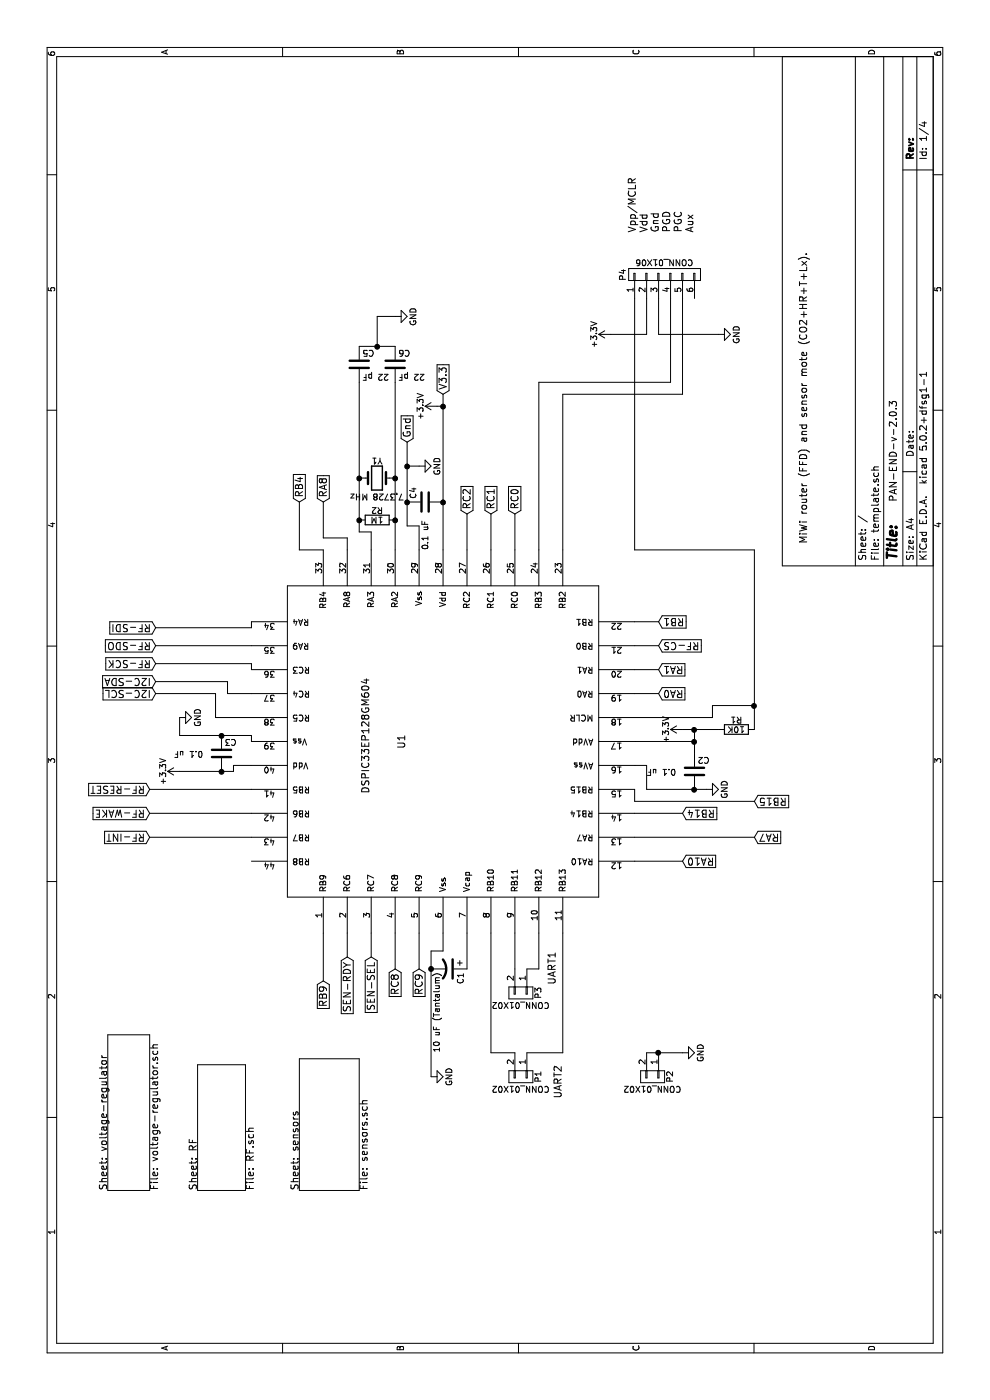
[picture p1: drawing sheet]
EESchema Schematic File Version 4
LIBS:template-cache
EELAYER 26 0
EELAYER END
$Descr A4 11693 8268
encoding utf-8
Sheet 1 4
Title ""
Date ""
Rev ""
Comp ""
Comment1 ""
Comment2 ""
Comment3 ""
Comment4 ""
$EndDescr
$Comp
L template-rescue:DSPIC33EP128GM604 U1
U 1 1
P 5700 3900
F 0 "U1" H 5500 4450 60  0000 C CNN
F 1 "DSPIC33EP128GM604" H 5550 4750 60  0000 C CNN
F 2 "Housings_QFP:TQFP-44_10x10mm_Pitch0.8mm" H 5700 3900 60  0001 C CNN
F 3 "" H 5700 3900 60  0000 C CNN
	1    5700 3900
	1    0    0    -1  
$EndComp
$Comp
L template-rescue:CP1 C1
U 1 1
P 3600 3750
F 0 "C1" H 3625 3850 50  0000 L CNN
F 1 "10 uF (Tantalum)" H 3625 3650 50  0000 L CNN
F 2 "Capacitors_THT:CP_Radial_Tantal_D4.5mm_P2.50mm" H 3600 3750 50  0001 C CNN
F 3 "" H 3600 3750 50  0000 C CNN
	1    3600 3750
	-1   0    0    1   
$EndComp
$Comp
L template-rescue:CONN_01X02 P3
U 1 1
P 3400 4350
F 0 "P3" H 3400 4500 50  0000 C CNN
F 1 "CONN_01X02" V 3500 4350 50  0000 C CNN
F 2 "Pin_Headers:Pin_Header_Straight_1x02_Pitch2.54mm" H 3400 4350 50  0001 C CNN
F 3 "" H 3400 4350 50  0000 C CNN
	1    3400 4350
	-1   0    0    1   
$EndComp
$Comp
L template-rescue:CONN_01X02 P1
U 1 1
P 2700 4350
F 0 "P1" H 2700 4500 50  0000 C CNN
F 1 "CONN_01X02" V 2800 4350 50  0000 C CNN
F 2 "Pin_Headers:Pin_Header_Straight_1x02_Pitch2.54mm" H 2700 4350 50  0001 C CNN
F 3 "" H 2700 4350 50  0000 C CNN
	1    2700 4350
	-1   0    0    1   
$EndComp
$Comp
L template-rescue:CONN_01X02 P2
U 1 1
P 2700 5450
F 0 "P2" H 2700 5600 50  0000 C CNN
F 1 "CONN_01X02" V 2800 5450 50  0000 C CNN
F 2 "Pin_Headers:Pin_Header_Straight_1x02_Pitch2.54mm" H 2700 5450 50  0001 C CNN
F 3 "" H 2700 5450 50  0000 C CNN
	1    2700 5450
	-1   0    0    1   
$EndComp
$Comp
L template-rescue:C C4
U 1 1
P 7500 3550
F 0 "C4" H 7525 3650 50  0000 L CNN
F 1 "0.1 uF" H 7100 3550 50  0000 L CNN
F 2 "Capacitors_THT:C_Rect_L4.0mm_W2.5mm_P2.50mm" H 7538 3400 50  0001 C CNN
F 3 "" H 7500 3550 50  0000 C CNN
	1    7500 3550
	1    0    0    -1  
$EndComp
Text GLabel 8000 3400 2    60   Input ~ 0
Gnd
Text GLabel 8400 3700 2    60   Input ~ 0
V3.3
$Comp
L template-rescue:GND #PWR01
U 1 1
P 7800 3500
F 0 "#PWR01" H 7800 3250 50  0001 C CNN
F 1 "GND" H 7800 3350 50  0000 C CNN
F 2 "" H 7800 3500 50  0000 C CNN
F 3 "" H 7800 3500 50  0000 C CNN
	1    7800 3500
	1    0    0    -1  
$EndComp
$Comp
L template-rescue:+3.3V #PWR02
U 1 1
P 8300 3650
F 0 "#PWR02" H 8300 3500 50  0001 C CNN
F 1 "+3.3V" H 8300 3790 50  0000 C CNN
F 2 "" H 8300 3650 50  0000 C CNN
F 3 "" H 8300 3650 50  0000 C CNN
	1    8300 3650
	1    0    0    -1  
$EndComp
$Comp
L template-rescue:GND #PWR03
U 1 1
P 2900 5700
F 0 "#PWR03" H 2900 5450 50  0001 C CNN
F 1 "GND" H 2900 5550 50  0000 C CNN
F 2 "" H 2900 5700 50  0000 C CNN
F 3 "" H 2900 5700 50  0000 C CNN
	1    2900 5700
	1    0    0    -1  
$EndComp
$Comp
L template-rescue:R R2
U 1 1
P 7350 3150
F 0 "R2" V 7430 3150 50  0000 C CNN
F 1 "1M" V 7350 3150 50  0000 C CNN
F 2 "Resistors_THT:R_Box_L8.4mm_W2.5mm_P5.08mm" V 7280 3150 50  0001 C CNN
F 3 "" H 7350 3150 50  0000 C CNN
	1    7350 3150
	1    0    0    -1  
$EndComp
$Comp
L template-rescue:Crystal Y1
U 1 1
P 7700 3150
F 0 "Y1" H 7700 3300 50  0000 C CNN
F 1 "7.3728 MHz" H 7700 3000 50  0000 C CNN
F 2 "Crystals:Crystal_HC18-U_Vertical" H 7700 3150 50  0001 C CNN
F 3 "" H 7700 3150 50  0000 C CNN
	1    7700 3150
	0    1    1    0   
$EndComp
$Comp
L template-rescue:C C5
U 1 1
P 8650 3000
F 0 "C5" H 8675 3100 50  0000 L CNN
F 1 "22 pF" H 8675 2900 50  0000 L CNN
F 2 "Capacitors_THT:C_Rect_L4.0mm_W2.5mm_P2.50mm" H 8688 2850 50  0001 C CNN
F 3 "" H 8650 3000 50  0000 C CNN
	1    8650 3000
	0    1    1    0   
$EndComp
$Comp
L template-rescue:C C6
U 1 1
P 8650 3300
F 0 "C6" H 8675 3400 50  0000 L CNN
F 1 "22 pF" H 8675 3200 50  0000 L CNN
F 2 "Capacitors_THT:C_Rect_L4.0mm_W2.5mm_P2.50mm" H 8688 3150 50  0001 C CNN
F 3 "" H 8650 3300 50  0000 C CNN
	1    8650 3300
	0    1    1    0   
$EndComp
$Comp
L template-rescue:GND #PWR04
U 1 1
P 9050 3300
F 0 "#PWR04" H 9050 3050 50  0001 C CNN
F 1 "GND" H 9050 3150 50  0000 C CNN
F 2 "" H 9050 3300 50  0000 C CNN
F 3 "" H 9050 3300 50  0000 C CNN
	1    9050 3300
	1    0    0    -1  
$EndComp
$Comp
L template-rescue:CONN_01X06 P4
U 1 1
P 9400 5550
F 0 "P4" H 9400 5900 50  0000 C CNN
F 1 "CONN_01X06" V 9500 5550 50  0000 C CNN
F 2 "Pin_Headers:Pin_Header_Straight_1x06_Pitch2.54mm" H 9400 5550 50  0001 C CNN
F 3 "" H 9400 5550 50  0000 C CNN
	1    9400 5550
	1    0    0    -1  
$EndComp
$Comp
L template-rescue:R R1
U 1 1
P 5600 6150
F 0 "R1" V 5680 6150 50  0000 C CNN
F 1 "10K" V 5600 6150 50  0000 C CNN
F 2 "Resistors_THT:R_Box_L8.4mm_W2.5mm_P5.08mm" V 5530 6150 50  0001 C CNN
F 3 "" H 5600 6150 50  0000 C CNN
	1    5600 6150
	1    0    0    -1  
$EndComp
$Comp
L template-rescue:C C2
U 1 1
P 5250 5800
F 0 "C2" H 5275 5900 50  0000 L CNN
F 1 "0.1 uF" H 4850 5800 50  0000 L CNN
F 2 "Capacitors_THT:C_Rect_L4.0mm_W2.5mm_P2.50mm" H 5288 5650 50  0001 C CNN
F 3 "" H 5250 5800 50  0000 C CNN
	1    5250 5800
	0    1    1    0   
$EndComp
$Comp
L template-rescue:+3.3V #PWR05
U 1 1
P 5600 5700
F 0 "#PWR05" H 5600 5550 50  0001 C CNN
F 1 "+3.3V" H 5600 5840 50  0000 C CNN
F 2 "" H 5600 5700 50  0000 C CNN
F 3 "" H 5600 5700 50  0000 C CNN
	1    5600 5700
	1    0    0    -1  
$EndComp
$Comp
L template-rescue:GND #PWR06
U 1 1
P 5100 5900
F 0 "#PWR06" H 5100 5650 50  0001 C CNN
F 1 "GND" H 5100 5750 50  0000 C CNN
F 2 "" H 5100 5900 50  0000 C CNN
F 3 "" H 5100 5900 50  0000 C CNN
	1    5100 5900
	1    0    0    -1  
$EndComp
$Comp
L template-rescue:C C3
U 1 1
P 5400 1850
F 0 "C3" H 5425 1950 50  0000 L CNN
F 1 "0.1 uF" H 5000 1850 50  0000 L CNN
F 2 "Capacitors_THT:C_Rect_L4.0mm_W2.5mm_P2.50mm" H 5438 1700 50  0001 C CNN
F 3 "" H 5400 1850 50  0000 C CNN
	1    5400 1850
	0    1    1    0   
$EndComp
$Comp
L template-rescue:+3.3V #PWR07
U 1 1
P 5250 1500
F 0 "#PWR07" H 5250 1350 50  0001 C CNN
F 1 "+3.3V" H 5250 1640 50  0000 C CNN
F 2 "" H 5250 1500 50  0000 C CNN
F 3 "" H 5250 1500 50  0000 C CNN
	1    5250 1500
	1    0    0    -1  
$EndComp
$Comp
L template-rescue:GND #PWR08
U 1 1
P 5700 1500
F 0 "#PWR08" H 5700 1250 50  0001 C CNN
F 1 "GND" H 5700 1350 50  0000 C CNN
F 2 "" H 5700 1500 50  0000 C CNN
F 3 "" H 5700 1500 50  0000 C CNN
	1    5700 1500
	1    0    0    -1  
$EndComp
$Comp
L template-rescue:+3.3V #PWR09
U 1 1
P 8900 5100
F 0 "#PWR09" H 8900 4950 50  0001 C CNN
F 1 "+3.3V" H 8900 5240 50  0000 C CNN
F 2 "" H 8900 5100 50  0000 C CNN
F 3 "" H 8900 5100 50  0000 C CNN
	1    8900 5100
	1    0    0    -1  
$EndComp
$Comp
L template-rescue:GND #PWR010
U 1 1
P 8900 6000
F 0 "#PWR010" H 8900 5750 50  0001 C CNN
F 1 "GND" H 8900 5850 50  0000 C CNN
F 2 "" H 8900 6000 50  0000 C CNN
F 3 "" H 8900 6000 50  0000 C CNN
	1    8900 6000
	1    0    0    -1  
$EndComp
Text Notes 3750 4650 2    60   ~ 0
UART1
Text Notes 2800 4700 2    60   ~ 0
UART2
Text GLabel 5900 1300 1    60   Input ~ 0
I2C-SCL
Text GLabel 6000 1300 1    60   Input ~ 0
I2C-SDA
Text GLabel 6150 1300 1    60   Input ~ 0
RF-SCK
Text GLabel 6300 1300 1    60   Input ~ 0
RF-SDO
Text GLabel 6450 1300 1    60   Input ~ 0
RF-SDI
Text GLabel 5100 1250 1    60   Input ~ 0
RF-RESET
Text GLabel 4900 1250 1    60   Input ~ 0
RF-WAKE
Text GLabel 4700 1250 1    60   Input ~ 0
RF-INT
$Sheet
S 1750 900  1300 350 
U 5B2FEE84
F0 "voltage-regulator" 60
F1 "voltage-regulator.sch" 60
$EndSheet
$Sheet
S 1750 1650 1050 400 
U 5B2FF2BD
F0 "RF" 60
F1 "RF.sch" 60
$EndSheet
Text GLabel 6300 5500 3    60   Input ~ 0
RF-CS
Text Notes 9750 5800 0    60   ~ 0
Vpp/MCLR\nVdd\nGnd\nPGD\nPGC\nAux
Text Notes 7150 6750 0    60   ~ 0
MiWi router (FFD) and sensor mote (CO2+HR+T+Lx).
$Sheet
S 1750 2500 1100 500 
U 5B2FFAD9
F0 "sensors" 60
F1 "sensors.sch" 60
$EndSheet
Text GLabel 3700 2900 0    60   Input ~ 0
SEN-RDY
Text GLabel 3700 3100 0    60   Input ~ 0
SEN-SEL
Wire Wire Line
	3900 3100 3700 3100
Wire Wire Line
	3900 2900 3700 2900
Wire Wire Line
	6300 5300 6300 5500
Wire Wire Line
	6450 2100 6500 2100
Wire Wire Line
	6450 1300 6450 2100
Wire Wire Line
	6300 1300 6300 2100
Wire Wire Line
	6150 2100 6100 2100
Wire Wire Line
	6150 1300 6150 2100
Wire Wire Line
	5100 2100 5100 1250
Wire Wire Line
	4900 1250 4900 2100
Wire Wire Line
	4700 2100 4700 1250
Wire Wire Line
	5900 1900 5900 2100
Wire Wire Line
	6000 1900 5900 1900
Wire Wire Line
	6000 1300 6000 1900
Wire Wire Line
	5900 1800 5900 1300
Wire Wire Line
	5700 1800 5900 1800
Wire Wire Line
	5700 2100 5700 1800
Wire Wire Line
	8400 4700 7100 4700
Wire Wire Line
	8400 5700 8400 4700
Wire Wire Line
	9200 5700 8400 5700
Wire Wire Line
	8500 4500 7100 4500
Wire Wire Line
	8500 5600 8500 4500
Wire Wire Line
	9200 5600 8500 5600
Wire Wire Line
	8900 5500 8900 6000
Wire Wire Line
	9200 5500 8900 5500
Wire Wire Line
	8900 5400 8900 5100
Wire Wire Line
	9200 5400 8900 5400
Connection ~ 5550 1850
Wire Wire Line
	5700 1500 5550 1500
Wire Wire Line
	5550 2100 5500 2100
Wire Wire Line
	5550 1500 5550 1850
Connection ~ 5250 1850
Wire Wire Line
	5250 1500 5250 1850
Wire Wire Line
	5250 1950 5300 1950
Wire Wire Line
	5300 1950 5300 2100
Connection ~ 5800 6300
Wire Wire Line
	5800 5950 5800 6300
Wire Wire Line
	5700 5950 5800 5950
Wire Wire Line
	5700 5300 5700 5950
Connection ~ 5100 5800
Wire Wire Line
	5100 5400 5100 5800
Wire Wire Line
	5300 5400 5100 5400
Wire Wire Line
	5300 5300 5300 5400
Connection ~ 5500 5800
Wire Wire Line
	5500 5300 5500 5800
Connection ~ 5600 5800
Wire Wire Line
	5400 5800 5500 5800
Wire Wire Line
	5600 5700 5600 5800
Wire Wire Line
	5600 6300 5800 6300
Wire Wire Line
	7100 6300 7100 5300
Wire Wire Line
	7100 5300 9200 5300
Connection ~ 8800 3150
Wire Wire Line
	9050 3150 8800 3150
Wire Wire Line
	9050 3300 9050 3150
Wire Wire Line
	8800 3000 8800 3150
Connection ~ 7700 3300
Connection ~ 7700 3000
Connection ~ 7350 3000
Wire Wire Line
	7250 3000 7350 3000
Wire Wire Line
	7250 3100 7250 3000
Wire Wire Line
	7100 3100 7250 3100
Connection ~ 7350 3300
Wire Wire Line
	7100 3300 7350 3300
Connection ~ 2900 5500
Wire Wire Line
	2900 5400 2900 5500
Connection ~ 8300 3700
Wire Wire Line
	8300 3700 8300 3650
Connection ~ 7500 3700
Connection ~ 7800 3400
Wire Wire Line
	7800 3400 7800 3500
Connection ~ 7500 3400
Wire Wire Line
	7100 3700 7500 3700
Wire Wire Line
	7300 3500 7100 3500
Wire Wire Line
	7300 3400 7300 3500
Wire Wire Line
	7300 3400 7500 3400
Wire Wire Line
	2700 3600 3600 3600
Wire Wire Line
	3750 3600 3750 3700
Wire Wire Line
	3750 3700 3900 3700
Wire Wire Line
	3900 3900 3600 3900
Wire Wire Line
	2900 4700 2900 4400
Wire Wire Line
	3900 4700 2900 4700
Wire Wire Line
	2900 4100 2900 4300
Wire Wire Line
	3900 4100 2900 4100
Wire Wire Line
	3600 4500 3600 4400
Wire Wire Line
	3900 4500 3600 4500
Wire Wire Line
	3900 4300 3600 4300
Text GLabel 3500 2700 0    60   Input ~ 0
RB9
Text GLabel 3600 3300 0    60   Input ~ 0
RC8
Text GLabel 3600 3500 0    60   Input ~ 0
RC9
Wire Wire Line
	3900 2700 3500 2700
Wire Wire Line
	3900 3300 3600 3300
Wire Wire Line
	3900 3500 3600 3500
Text GLabel 4500 5700 3    60   Input ~ 0
RA10
Text GLabel 5000 6300 3    60   Input ~ 0
RB15
Text GLabel 4900 5700 3    60   Input ~ 0
RB14
Text GLabel 4700 6300 3    60   Input ~ 0
RA7
Text GLabel 5900 5500 3    60   Input ~ 0
RA0
Text GLabel 6100 5500 3    60   Input ~ 0
RA1
Text GLabel 6500 5500 3    60   Input ~ 0
RB1
Wire Wire Line
	4500 5700 4500 5300
Wire Wire Line
	4700 5300 4700 6300
Wire Wire Line
	4900 5700 4900 5300
Wire Wire Line
	5100 5300 5000 5300
Wire Wire Line
	5000 5300 5000 6300
Wire Wire Line
	5900 5500 5900 5300
Wire Wire Line
	6100 5300 6100 5500
Wire Wire Line
	6500 5500 6500 5300
Text GLabel 7400 4300 2    60   Input ~ 0
RC0
Text GLabel 7400 4100 2    60   Input ~ 0
RC1
Text GLabel 7400 3900 2    60   Input ~ 0
RC2
Text GLabel 7500 2500 2    60   Input ~ 0
RB4
Text GLabel 7500 2700 2    60   Input ~ 0
RA8
Wire Wire Line
	7500 2500 7100 2500
Wire Wire Line
	7100 2500 7100 2700
Wire Wire Line
	7500 2700 7200 2700
Wire Wire Line
	7200 2700 7200 2900
Wire Wire Line
	7200 2900 7100 2900
Wire Wire Line
	7400 3900 7100 3900
Wire Wire Line
	7100 4100 7400 4100
Wire Wire Line
	7400 4300 7100 4300
$Comp
L template-rescue:GND #PWR011
U 1 1
P 2700 3600
F 0 "#PWR011" H 2700 3350 50  0001 C CNN
F 1 "GND" H 2700 3450 50  0000 C CNN
F 2 "" H 2700 3600 50  0000 C CNN
F 3 "" H 2700 3600 50  0000 C CNN
	1    2700 3600
	1    0    0    -1  
$EndComp
Connection ~ 3600 3600
Text Notes 7500 7500 0    60   ~ 0
PAN-END-v-2.0.3
Wire Wire Line
	5550 1850 5550 2100
Wire Wire Line
	5250 1850 5250 1950
Wire Wire Line
	5800 6300 7100 6300
Wire Wire Line
	5100 5800 5100 5900
Wire Wire Line
	5500 5800 5600 5800
Wire Wire Line
	5600 5800 5600 6000
Wire Wire Line
	8800 3150 8800 3300
Wire Wire Line
	7700 3300 8500 3300
Wire Wire Line
	7700 3000 8500 3000
Wire Wire Line
	7350 3000 7700 3000
Wire Wire Line
	7350 3300 7700 3300
Wire Wire Line
	2900 5500 2900 5700
Wire Wire Line
	8300 3700 8400 3700
Wire Wire Line
	7500 3700 8300 3700
Wire Wire Line
	7800 3400 8000 3400
Wire Wire Line
	7500 3400 7800 3400
Wire Wire Line
	3600 3600 3750 3600
$EndSCHEMATC
